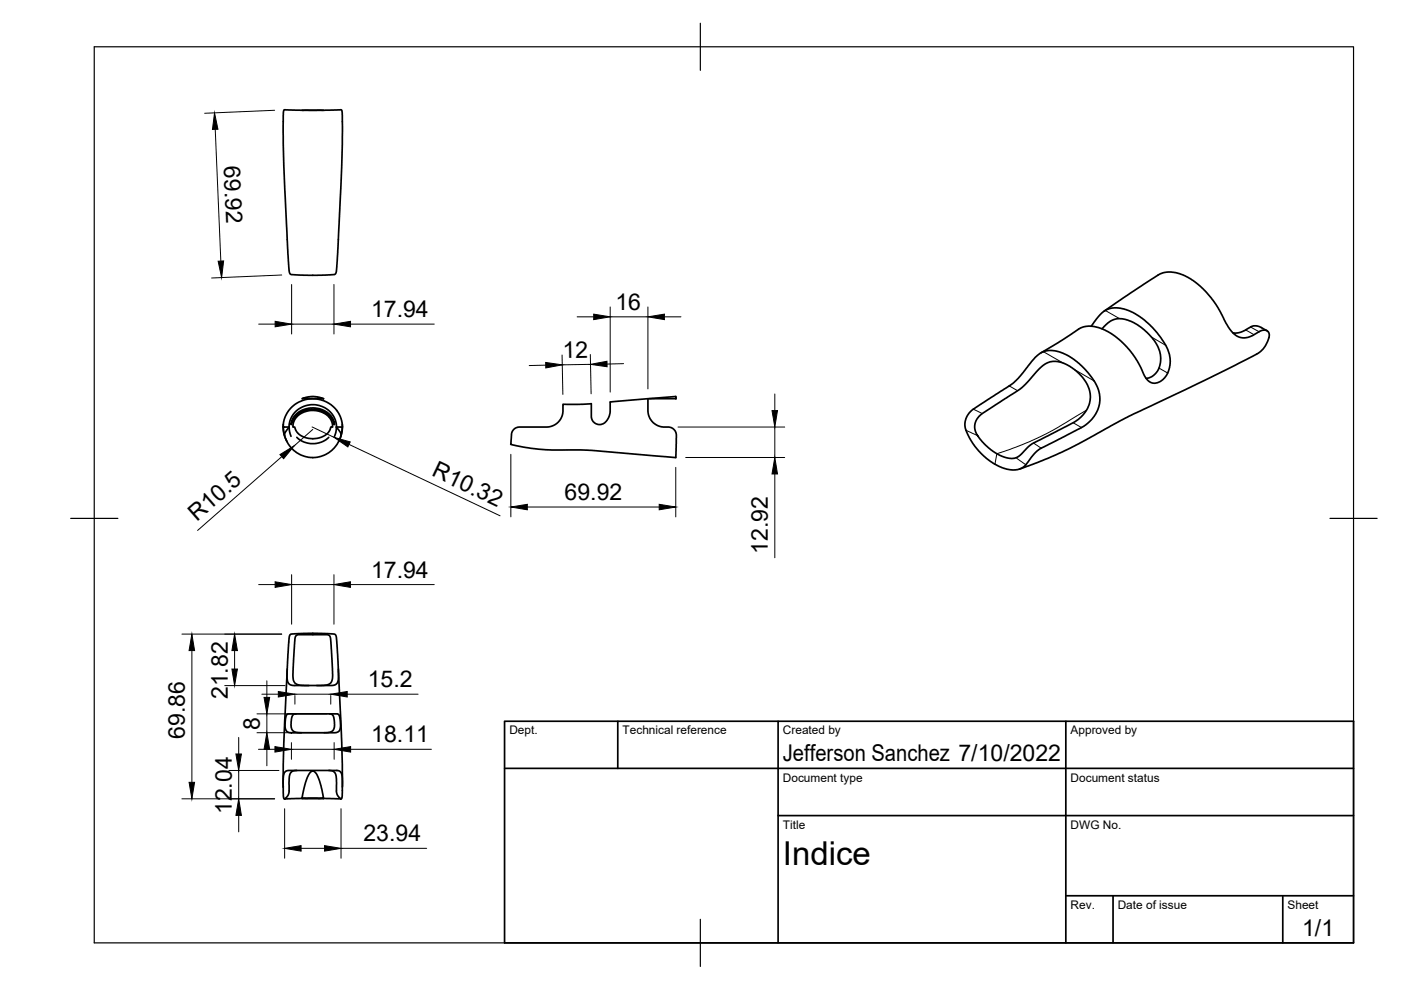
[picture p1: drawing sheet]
<svg xmlns="http://www.w3.org/2000/svg" width="297mm" height="210mm" viewBox="0 0 297 210" stroke-linecap="round" stroke-linejoin="round" font-family="sans-serif">
<!-- layer: Visible -->
<g fill="none" stroke="#000" stroke-width=".36">
<path d="M60.2 23.3h12.1l.2 .2 .1 4.6-.1 7.1-.9 18.3-.4 4.5a1.11 1.11 0 0 1-1.2 .3h-7.2l-1.1-.1-.3-.4-.4-5.5-.8-17.1-.2-8.6zM64 23.4h4.6M231.4 69.2l1.8-2.4 1.3-1.1 1.7-.4 2.2 .2 2.3 1 1.6 1.1 1.3 1.1 2.3 2.6 1.4 2.2a5.6 5.6 0 0 1-1.4 7.4l-.2 .1a2.29 2.29 0 0 1-3.2-1.6l-1.8-3.5-1.3-1.8-1.6-1.7-2.8-2-1.6-.8-1.5-.4h-1.4l-1.4 .3-4.9 3.2-3.5 2.1M233.7 69.7l1.1-1.1 .9-.7 1.2-.3h1.1l1.9 .6 1.3 .7 1.4 1 1.5 1.6 .9 1.2 .8 1.7 .3 1.3-.1 1.2-.4 1.4-.6 .9-.8 .7-1.2 .3M234.1 66l11.8-7.9 1.5-.4h1.4l2.1 .6 1.4 .7 1.8 1.4 1.4 1.2 2.3 2.9 2.9 5.3 1.4 1.4 1.1 .4 1.4-.1 .9-.3 1.9-1.1 .9-.1 .6 .4 .2 .9-.4 1.3-.9 1.4-.8 .7-1.3 .8-10.7 5.3-15.6 7.5-12.8 6.9-4.5 2-5.9 2.2M268.6 70.1l-1.6-.9-1.2-.1-2.7 1.3-1.1 .2h-.6M60 90.5l.3-1.6 .7-1.5a6.3 6.3 0 0 1 6.9-2.7 6.3 6.3 0 0 1 4.7 5.8M60.1 90l.1 1.8 .6 1.8M61.3 90.5l-1 1.6 .4 1.2 .6 1.1 1 1.1 1.2 .8 1.4 .6 1.3 .1 1.1-.1 1.5-.4 1.1-.6 1.2-1.2 .8-1.2 .4-1.3-.2-.6-.8-1.1M61.3 90.5v-.7l.5-1.3 .7-1.1 .7-.6 .9-.5 1.1-.4 1.5-.1 .9 .2a4.7 4.7 0 0 1 3.7 4.5M61.3 90.5h-1.3l.3 1.8M61.3 90.5l.4 2"/>
<path d="M62.6 88l1.2-.9 1.3-.5 1.3-.1 1.3 .1 1.5 .7 .9 .8 .6 1 .2 .8-.8-1.3-1-1-1.6-.6-1.6-.1-1.4 .3-1.4 .7-.9 1-.5 1.1 .3-1.1zM62.9 92.7l.7 .6 .8 .4 1.5 .4 1.3-.1 1-.3 .9-.4 .6-.6M62.9 88.3l.8-.6 1.4-.5 1.5-.2 1.2 .2 1.1 .5 .9 .7 .6 1.1 .1 1h-.4l-.2 .8-.6 .7-1 .6-1.9 .4-1.5-.2-1.6-.8-.6-.8-.2-.7h-.4l.1-1zM64 84.5l2.2-.4h1l1.4 .4zM71.3 90.5h1.3l-.3 1.8M71.3 90.5l-.4 2M72.6 90l-.1 1.8-.7 1.8M108.9 91.1l.2-.2a3.6 3.6 0 0 1 2.5-.4h4.7l1.3-.4 .8-.6 .7-1.1 .3-1.1v-1.6l6-.1v2.8l.2 .7 .7 .7 1.1 .2 .8-.4 .9-1.2 .3-1.1v-2.1l8-.7v3.1l.6 1.5 .8 .7 1 .6 2 .1 .7 .3 .7 .6 .2 .7-.1 4.9-18.1-1.5-6-.1a38.5 38.5 0 0 1-10.9-1.2l.2-2.3zM143.3 84.1v.4h-5.8l5.8-.4v.4M205.6 87.4l.7-.6 8.4-5.5 1.3-1.2 3.4-4.2 1-.9 1.1-.5 .9-.2 1.5 .1 1.5 .5 1.4 .7 1.5 1.1 1.7 1.5 1.4 1.7 .9 1.4a6.6 6.6 0 0 1-3 9.3l-9.1 4.8-1 .9-1.7 2.2-.8 .7-1 .4h-1.5l-2.2-.6-2-1.2-2.1-1.8-1.5-1.8-1.1-1.8-.7-2 .2-1.6zM207.6 88.3l.9-.8 7.9-5.1 4.5-4.7 1-.7 .9-.3 1.1-.1 1.4 .3 2.5 1.4 2 2.1 .7 1.2 .5 1.2 .2 1.5-.3 1.5-.6 1.3-1.1 1.4-1.6 1.1-8.7 4.4-1.1 .9-1.5 1.6-1.2 .6h-1.5l-1.7-.6-1.9-1.2-1.8-1.7-1.2-1.7-.3-1 .1-1.3zM60.8 151.5l.3-.1h10.4l.4 .2 .2 .6v2.3l-.3 .6-.7 .3-9.8-.1-.6-.3-.2-.7v-1.8z"/>
<path d="M60.9 141.9l-.7 15.6-.2 9.4M62.8 151.4l-.6 .1-.3 .5-.2 1.1 .1 1.2 .2 .5 .4 .3 1.5 .3M65.5 145.3h-1.5l-1.1-.2-.4-.3-.3-.5-.1-2.1 .5-7.1a1.24 1.24 0 0 1 1.6-.5h5.1a1.05 1.05 0 0 1 .8 1.4l.4 6.9-.1 1.5-.3 .5-.5 .3-2.5 .1M69.9 151.4l.5 .1 .3 .5 .2 1.1v1.2l-.3 .5-.4 .4-1.5 .2M71.7 141.9v2.4l-.3 .7-.6 .3h-8.6l-.8-.2-.5-.7v-1.7l.3-6.6 .2-1.4a1.39 1.39 0 0 1 1.4-.3l4.5-.1 3 .1a.87 .87 0 0 1 .9 .3 .87 .87 0 0 1 .2 .9l1.1 21.9 .1 9.4M60 166.9l.1-2.6 .4-.7 .4-.2h10.8l.6 .3 .3 1v4.1l-.1 .4-.2 .2M60 166.9l.1 1.9 .2 .6M62.9 163.4l-.9 .1-.4 .4-.3 1.2-.1 3.1-.4 .8-.5 .4 8.3-.1h-4.6l1-4 .7-1.4 .5-.4 .6 .2 .6 .9 .6 1.9 .5 2.1a.66 .66 0 0 0 .2 .6 .66 .66 0 0 0 .7 .1l2.9 .1-.6-.6-.3-.6-.1-3.1-.2-1.2-.5-.4-.9-.1"/>
</g>
<!-- layer: Visible fina -->
<g fill="none" stroke="#000" stroke-width=".21">
<path d="M221.2 74.6l4.2 2.4M227.8 78.3l4.2 2.5M234.3 65.8l3.1 1.8M244.1 71.5l3 1.7M245.7 78l1.9 1.1M264.1 69.9l1.8 1.1M265.2 69.3l1.8 1M204.8 91.2l2.5 1.1M206.4 86.8l1.9 .9M214 81.8l1.8 1M215.4 97l2.1 1.5M219.1 93.9l1.6 1.1"/>
<path d="M227.5 89.6l1.8 1M230.4 87l-6 3.6-3.9 2-5 2.2-4.2 1.4-.4 2.2"/>
</g>
<!-- layer: Visible -->
<circle cx="60" cy="90.5" r=".18" fill="#000"/>
<!-- layer: Border -->
<path d="M20 9.9h267v190h-267zM148.5 4.9v10M15 109.9h10M282 109.9h10M148.5 194.9v10" fill="none" stroke="#000" stroke-width=".25"/>
<!-- layer: TitleBlock -->
<path d="M107 152.9h180v47h-180zM131 152.9v10M165 152.9v47M226 152.9v47M107 162.9h180M165 172.9h122M226 189.9h61M236 189.9v10M272 189.9v10" fill="none" stroke="#000" stroke-width=".36"/>
<!-- layer: Dimensions -->
<g fill="none" stroke="#000" stroke-width=".21">
<path d="M45.6 27.4l1.2 28M58.2 23.4l-14.8 .6M59.7 58.3l-14.8 .6M54.8 68.7h3.5M61.8 60.3v10.5M61.8 68.7h9M70.8 60.3v10.5M74.3 68.7h17.8M115.7 77.4l-3.5 .1M119.2 75.3l.1 8.3M122.4 67.2h3.5M125.2 75.2l.1 8.3"/>
<path d="M125.2 77.3l-6 .1M129.4 65.1v18M129.4 67.2h8M132.2 77.1l-3.5 .1M137.4 65.1v17.4M140.9 67.2h3.5M59.7 96.8l-17.8 15.7M66.2 90.5l4.6 2.2M66.3 91.1l-3.9 3.4M74 94.2l32 15.2M108.3 96.3v13.3M143.3 99.1v10.5"/>
<path d="M143.7 90.5h22.7M145.4 97h21M164.3 83.5v3.6M164.3 90.5v6.5M111.8 107.5h28M164.3 100.5v17.8M38.6 134.4h21.1M40.7 137.9v28M49.7 137.9v4M54.8 123.9h3.5M61.8 121.8v10.5M61.8 123.9h9"/>
<path d="M70.8 121.8v10.5M74.3 123.9h17.8M47.6 145.4h12.8M50.6 156.4v3.5M54.5 151.4h14.8M54.5 155.4h14.2M54.8 158.9h3.5M55.5 147.2h3.5M56.6 144.3v3.6M56.6 151.4v4M56.6 158.8v3.6M61.8 157.5v3.5"/>
<path d="M61.8 158.9h9M62.5 147.5v1.8M62.5 147.2h7.6M70.1 147.5v1.8M70.8 157.5v3.5M73.6 147.2h15M74.3 158.9h17.2M38.6 169.4h19.6M48.5 163.4h10.6M50.6 163.4v6M50.6 172.9v3.5M60.3 171.5v10.5"/>
<path d="M63.8 179.9h5M72.3 171.5v10.5M72.3 179.9h18.2"/>
</g>
<g fill="#000" stroke="#000" stroke-width=".21">
<path d="M45.5 23.9l.7 3.5h-1.2zM46.2 55.4l1.2-.1-.4 3.6zM58.3 68.1l3.5 .6-3.5 .6zM70.8 68.7l3.5-.6v1.2zM115.7 76.8l3.5 .6-3.5 .6zM125.9 66.6l3.5 .6-3.5 .6zM125.2 77.3l3.5-.7v1.2zM137.4 67.2l3.5-.6v1.2zM59.4 96.4l3-1.9-2.3 2.8zM70.8 92.7l3.5 1-.6 1.1zM163.7 87.1h1.1l-.5 3.4zM108.3 107.5l3.5-.6v1.2z"/>
<path d="M139.8 106.9l3.5 .6-3.5 .6zM164.3 97l.5 3.5h-1.1zM40.7 134.4l.6 3.5h-1.2zM49.7 134.4l.6 3.5h-1.1zM58.3 123.4l3.5 .5-3.5 .6zM70.8 123.9l3.5-.5v1.1zM49.2 141.9h1.1l-.6 3.5zM50 159.9h1.2l-.6 3.5zM56 147.9h1.2l-.6 3.5zM56.6 155.4l.6 3.4h-1.2zM58.3 158.3l3.5 .6-3.5 .6zM59 146.6l3.5 .6-3.5 .6z"/>
<path d="M70.1 147.2l3.5-.6v1.2zM70.8 158.9l3.5-.6v1.2zM40.1 165.9h1.2l-.6 3.5zM50.6 169.4l.6 3.5h-1.2zM60.3 179.9l3.5-.6v1.2zM68.8 179.3l3.5 .6-3.5 .6z"/>
</g>
<text font-size="7" x="166" y="183.4">Indice</text>
<g font-size="4.9">
<text x="47.4" y="35.3" transform="rotate(88 47.4 35.3)">69.92</text>
<text x="130.5" y="65.7">16</text>
<text x="78.7" y="67.3">17.94</text>
<text x="119.3" y="76" transform="rotate(-1 119.3 76)">12</text>
<text x="91.4" y="100.8" transform="rotate(25 91.4 100.8)">R10.32</text>
<text x="119.7" y="106">69.92</text>
<text x="41.7" y="110.7" transform="rotate(-41 41.7 110.7)">R10.5</text>
<text x="162.8" y="117.4" transform="rotate(-90 162.8 117.4)">12.92</text>
<text x="78.7" y="122.5">17.94</text>
<text x="48.3" y="148.3" transform="rotate(-90 48.3 148.3)">21.82</text>
<text x="78" y="145.7">15.2</text>
<text x="55.1" y="154.7" transform="rotate(-90 55.1 154.7)">8</text>
<text x="39.2" y="156.7" transform="rotate(-90 39.2 156.7)">69.86</text>
<text x="78.7" y="157.4">18.11</text>
<text x="166" y="161.4">Jefferson Sanchez 7/10/2022</text>
<text x="49.1" y="172.6" transform="rotate(-90 49.1 172.6)">12.04</text>
<text x="77.1" y="178.4">23.94</text>
<text x="276.1" y="198.6">1/1</text>
</g>
<g font-size="2.5">
<text x="108" y="155.7">Dept.</text>
<text x="132" y="155.7">Technical reference</text>
<text x="166" y="155.7">Created by</text>
<text x="227" y="155.7">Approved by</text>
<text x="166" y="165.7">Document type</text>
<text x="227" y="165.7">Document status</text>
<text x="166" y="175.7">Title</text>
<text x="227" y="175.7">DWG No.</text>
<text x="227" y="192.7">Rev.</text>
<text x="237" y="192.7">Date of issue</text>
<text x="273" y="192.7">Sheet</text>
</g>
</svg>
